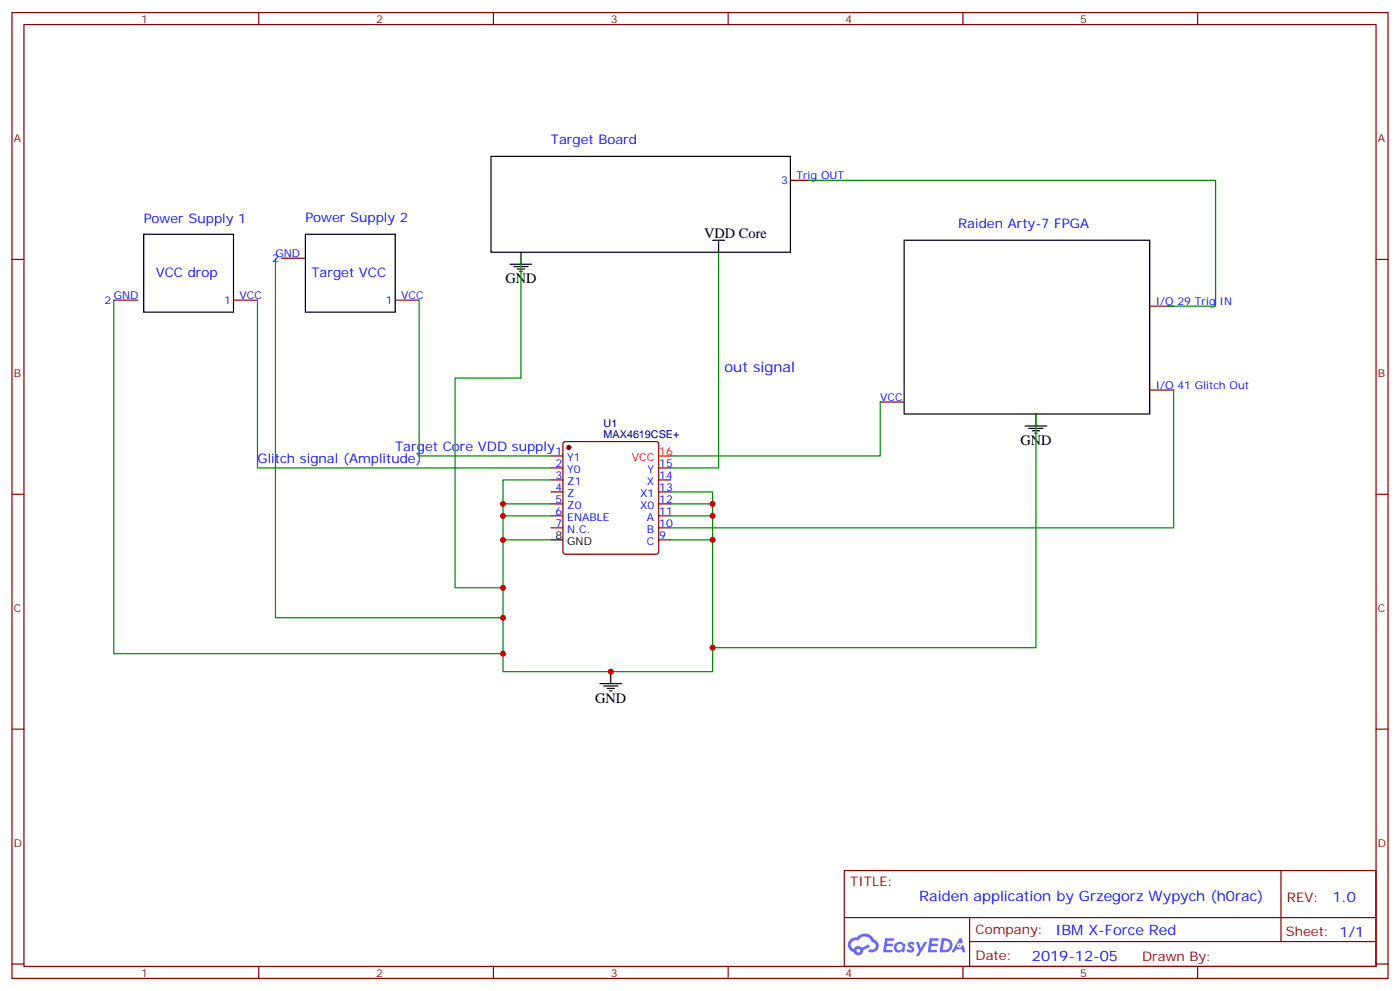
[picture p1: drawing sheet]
<svg xmlns="http://www.w3.org/2000/svg" width="412mm" height="292mm" viewBox="0 0 412 292" stroke-linecap="round" stroke-linejoin="round" font-family="sans-serif">
<path d="M144.6 46h88.2v28.3h-88.2zM42.3 69h26.5v22.9h-26.5zM90 69h26.4v22.9h-26.4zM266.3 70.7h72.4v51.2h-72.4z" fill="none" stroke="#000" stroke-width=".35"/>
<g fill="none" stroke="#870000" stroke-width=".35">
<path d="M3.5 3.7h405.4v284.3h-405.4zM7.1 7.2h398.2v277.3h-398.2zM76.2 3.7v3.5M145.3 3.7v3.5M214.5 3.7v3.5M283.6 3.7v3.5M352.8 3.7v3.5M3.5 76.4h3.6M405.3 76.4h3.6M3.5 145.5h3.6M405.3 145.5h3.6M3.5 214.7h3.6"/>
<path d="M405.3 214.7h3.6M248.7 256.3h156.6v28.2h-156.6zM377.3 256.3v20.9M248.7 270.1h156.5M285.6 277.2h119.6M285.6 270.1v14.2M3.5 283.8h3.6M76.2 284.5v3.5M145.3 284.5v3.5M214.5 284.5v3.5M283.6 284.5v3.5M352.8 284.5v3.5"/>
<path d="M405.3 283.8h3.6"/>
</g>
<g fill="#5487ff">
<path d="M267.7 277.5a1.22 1.22 0 0 1 1.7 .2l-.4 .6a.47 .47 0 0 0-.3-.4 .47 .47 0 0 0-.5 .2l.1 .2a1.14 1.14 0 0 1 .8 1.8 1.14 1.14 0 0 1-1.9 0l-.2-.2 .5-.6 .7 .5a.29 .29 0 0 0 .3-.3 .29 .29 0 0 0-.2-.3 1.04 1.04 0 0 1-.6-1.7z"/>
<path d="M260.7 276.2h2.4l.3 .2-.2 .5-1.8 .1-.1 .8h1.5l.3 .4-.3 .4h-1.6l-.2 1.1h1.7l.2 .3-.2 .3-2.6 .1z"/>
<path d="M273.8 276.2h2.4l.3 .2-.1 .5-1.8 .1-.2 .8h1.6l.3 .4-.4 .4-1.6-.1-.1 1.1 1.7 .1 .2 .3-.2 .3-2.6 .1z"/>
<path d="M282.6 276.2h.7l.3 1.3-.6 .3a.69 .69 0 0 0-1 .3 .69 .69 0 0 0 .4 .9 .69 .69 0 0 0 .9-.6l.5-.2 .6 2.2h-.8l-.2-.9h-1.8l-.5 .9h-.8z"/>
<path d="M269.8 277.3h.8l.6 1.8 1.1-1.8h.9l-2.6 4.2h-.8l.9-1.5z"/>
<path d="M277.4 276.2l-.6 4.2h1.3a2.11 2.11 0 0 0 2.5-2.1 2.11 2.11 0 0 0-2.5-2.1zM278.1 277a1.39 1.39 0 0 1 1.7 1.4 1.39 1.39 0 0 1-1.8 1.2h-.3z"/>
<path d="M263.7 277.8a1.54 1.54 0 0 0-.1 2.2 1.54 1.54 0 0 0 2.2 .1l.6 .3 .3-2.3-.2-.3h-.4a1.49 1.49 0 0 0-2.4 0zM264 278.8a.94 .94 0 0 1 1.8 0 .94 .94 0 0 1-1.8 0z"/>
<path d="M250.4 276.6a2.18 2.18 0 0 0 1.1 3.7 1.44 1.44 0 0 0 1.6 .9 1.44 1.44 0 0 0 1.2-1.4l2-1.1-.5-.7-1.9 1a1.47 1.47 0 0 0-2.4 .4 1.39 1.39 0 0 1-.7-1.9 1.39 1.39 0 0 1 2-.5 2.12 2.12 0 0 1 2.2-1.3 2.12 2.12 0 0 1 1.9 1.7 1.14 1.14 0 0 1 1.1 1.4 1.14 1.14 0 0 1-1.7 .7 .43 .43 0 0 0-.5 .4 .43 .43 0 0 0 .4 .5 1.98 1.98 0 0 0 2.5-1.2 1.98 1.98 0 0 0-1.2-2.6 3.1 3.1 0 0 0-5.3-.6l-.9 .1zM252.3 279.9a.55 .55 0 0 1 1.1 0 .55 .55 0 0 1-1.1 0z"/>
<circle cx="282.6" cy="278.3" r=".26"/>
</g>
<g fill="none" stroke="#870000" stroke-width=".35">
<path d="M232.8 53.1h7.1M82.9 76h7.1M33.5 88.4h7.1M68.8 88.4h7M116.4 88.4h7.1M338.7 90.1h7M259.3 118.4h7M338.7 114.8h7M162.3 134.2h3.5M162.3 137.8h3.5M166 130.2l.5-.2h26.8l.5 .2 .2 .5v31.8l-.2 .5-.5 .2h-26.8l-.5-.3-.2-.4v-31.8zM194 137.8h3.6"/>
<path d="M162.3 141.3h3.5M162.3 144.8h3.5M162.3 148.3h3.5M162.3 151.9h3.5M162.3 155.4h3.5M194 141.3h3.6M194 144.8h3.6M194 148.3h3.6M194 151.9h3.6M194 155.4h3.6M194 158.9h3.6"/>
</g>
<circle cx="167.6" cy="131.8" r=".53" fill="#870000" stroke="#870000" stroke-width=".35"/>
<g fill="none" stroke="#000" stroke-width=".35">
<path d="M150.3 77.8h6.3M151.3 78.5h4.3M152.4 79.2h2.1M153.1 79.9h.7M153.5 74.3v3.5M209.9 70.7h3.5M211.7 70.7v3.6M302 125.4h6.3M303 126.1h4.3M304.1 126.8h2.1M304.8 127.5h.7M305.2 121.9v3.5"/>
<path d="M162.3 158.9h3.5M179.9 197.7v3.6M176.7 201.3h6.4M177.8 202h4.2M178.9 202.7h2.1M179.6 203.4h.7"/>
</g>
<path d="M194 134.2h3.6" fill="none" stroke="#f00" stroke-width=".35"/>
<g fill="none" stroke="#008700" stroke-width=".35">
<path d="M238.1 53.1h120v37h-14.1M81.1 76v105.9h67.1M153.5 76v35.3h-19.4v61.7h14.1M211.7 74.3v63.5h-14.1M33.5 88.4v104h114.7M75.8 88.4v49.4h86.5M123.5 88.4v45.8h38.8M259.3 118.4v15.8h-61.7M345.7 114.8v40.6h-148.1M305.2 121.9v68.8h-95.3M162.3 158.9h-14.1v38.8h61.7v-38.8h-12.3M162.3 151.9h-14.1v7"/>
<path d="M162.3 148.3h-14.1v3.6M162.3 141.3h-14.1v7M197.6 151.9h12.3v7M197.6 148.3h12.3v3.6M197.6 144.8h12.3v3.5"/>
</g>
<g fill="#c00">
<circle cx="148.2" cy="192.4" r=".88"/>
<circle cx="148.2" cy="148.3" r=".88"/>
<circle cx="148.2" cy="151.9" r=".88"/>
<circle cx="209.9" cy="148.3" r=".88"/>
<circle cx="209.9" cy="151.9" r=".88"/>
<circle cx="179.9" cy="197.7" r=".88"/>
<circle cx="209.9" cy="158.9" r=".88"/>
<circle cx="148.2" cy="158.9" r=".88"/>
<circle cx="148.2" cy="181.9" r=".88"/>
<circle cx="209.9" cy="190.7" r=".88"/>
<circle cx="148.2" cy="173" r=".88"/>
</g>
<g font-size="4.2">
<text x="207.4" y="70">VDD Core</text>
<text x="148.9" y="83.4">GND</text>
<text x="300.6" y="131.1">GND</text>
<text x="175.3" y="206.9">GND</text>
</g>
<g font-size="4.2" fill="#00f">
<text x="213.4" y="109.5">out signal</text>
<text x="270.8" y="265.3">Raiden application by Grzegorz Wypych (h0rac)</text>
<text x="392.5" y="265.6">1.0</text>
<text x="310.9" y="275.1">IBM X-Force Red</text>
<text x="304" y="282.9">2019-12-05</text>
</g>
<g font-size="3.9" fill="#00f">
<text x="162.3" y="42.5">Target Board</text>
<text x="42.3" y="65.8">Power Supply 1</text>
<text x="90" y="65.4">Power Supply 2</text>
<text x="282.2" y="67.2">Raiden Arty-7 FPGA</text>
<text x="45.9" y="81.7">VCC drop</text>
<text x="91.7" y="81.7">Target VCC</text>
<text x="75.8" y="136.3">Glitch signal (Amplitude)</text>
<text x="116.4" y="132.8">Target Core VDD supply</text>
</g>
<g font-size="3.9" fill="#800">
<text x="250.5" y="260.9">TITLE:</text>
<text x="379.1" y="265.6">REV:</text>
<text x="287.4" y="275.1">Company:</text>
<text x="378.7" y="275.7">Sheet: 1/1</text>
<text x="287.4" y="282.8">Date:</text>
<text x="336.4" y="282.8">Drawn By:</text>
</g>
<g font-size="3.2" fill="#800">
<text x="41.6" y="6.7">1</text>
<text x="110.8" y="6.7">2</text>
<text x="179.9" y="6.7">3</text>
<text x="249.1" y="6.7">4</text>
<text x="318.2" y="6.7">5</text>
<text x="4.1" y="41.8">A</text>
<text x="405.9" y="41.8">A</text>
<text x="4.1" y="110.9">B</text>
<text x="405.9" y="110.9">B</text>
<text x="4.1" y="180.1">C</text>
<text x="405.9" y="180.1">C</text>
<text x="4.1" y="249.2">D</text>
<text x="405.9" y="249.2">D</text>
<text x="41.6" y="287.5">1</text>
<text x="110.8" y="287.5">2</text>
<text x="179.9" y="287.5">3</text>
<text x="249.1" y="287.5">4</text>
<text x="318.2" y="287.5">5</text>
</g>
<g font-size="3.2" fill="#00f">
<text x="234.6" y="52.7">Trig OUT</text>
<text x="230.1" y="54.2">3</text>
<text x="80.2" y="77.1">2</text>
<text x="81.1" y="75.7">GND</text>
<text x="30.8" y="89.4">2</text>
<text x="33.5" y="88">GND</text>
<text x="66.1" y="89.4">1</text>
<text x="70.6" y="88">VCC</text>
<text x="113.7" y="89.4">1</text>
<text x="118.2" y="88">VCC</text>
<text x="340.4" y="89.8">I/O 29 Trig IN</text>
<text x="259.3" y="118">VCC</text>
<text x="340.4" y="114.5">I/O 41 Glitch Out</text>
<text x="163.6" y="133.9">1</text>
<text x="163.6" y="137.4">2</text>
<text x="167.1" y="135.6">Y1</text>
<text x="194.2" y="137.4">15</text>
<text x="163.6" y="140.9">3</text>
<text x="167.1" y="139.2">Y0</text>
<text x="167.1" y="142.7">Z1</text>
<text x="190.5" y="142.7">X</text>
<text x="190.8" y="139.2">Y</text>
<text x="194.2" y="140.9">14</text>
<text x="163.6" y="144.5">4</text>
<text x="163.6" y="148">5</text>
<text x="167.1" y="146.2">Z</text>
<text x="167.1" y="149.8">Z0</text>
<text x="188.5" y="149.8">X0</text>
<text x="188.5" y="146.2">X1</text>
<text x="194.2" y="148">12</text>
<text x="194.2" y="144.5">13</text>
<text x="163.6" y="151.5">6</text>
<text x="163.6" y="155">7</text>
<text x="167.1" y="153.3">ENABLE</text>
<text x="190.6" y="153.3">A</text>
<text x="194.2" y="155">10</text>
<text x="194.2" y="151.5">11</text>
<text x="167.1" y="156.8">N.C.</text>
<text x="190.5" y="160.3">C</text>
<text x="190.5" y="156.8">B</text>
<text x="194.2" y="158.6">9</text>
</g>
<g font-size="3.2" fill="#000080">
<text x="177.8" y="125.7">U1</text>
<text x="177.8" y="128.9">MAX4619CSE+</text>
</g>
<g font-size="3.2" fill="#f00">
<text x="186.1" y="135.6">VCC</text>
<text x="194.2" y="133.9">16</text>
</g>
<g font-size="3.2">
<text x="163.6" y="158.6">8</text>
<text x="167.1" y="160.3">GND</text>
</g>
</svg>
